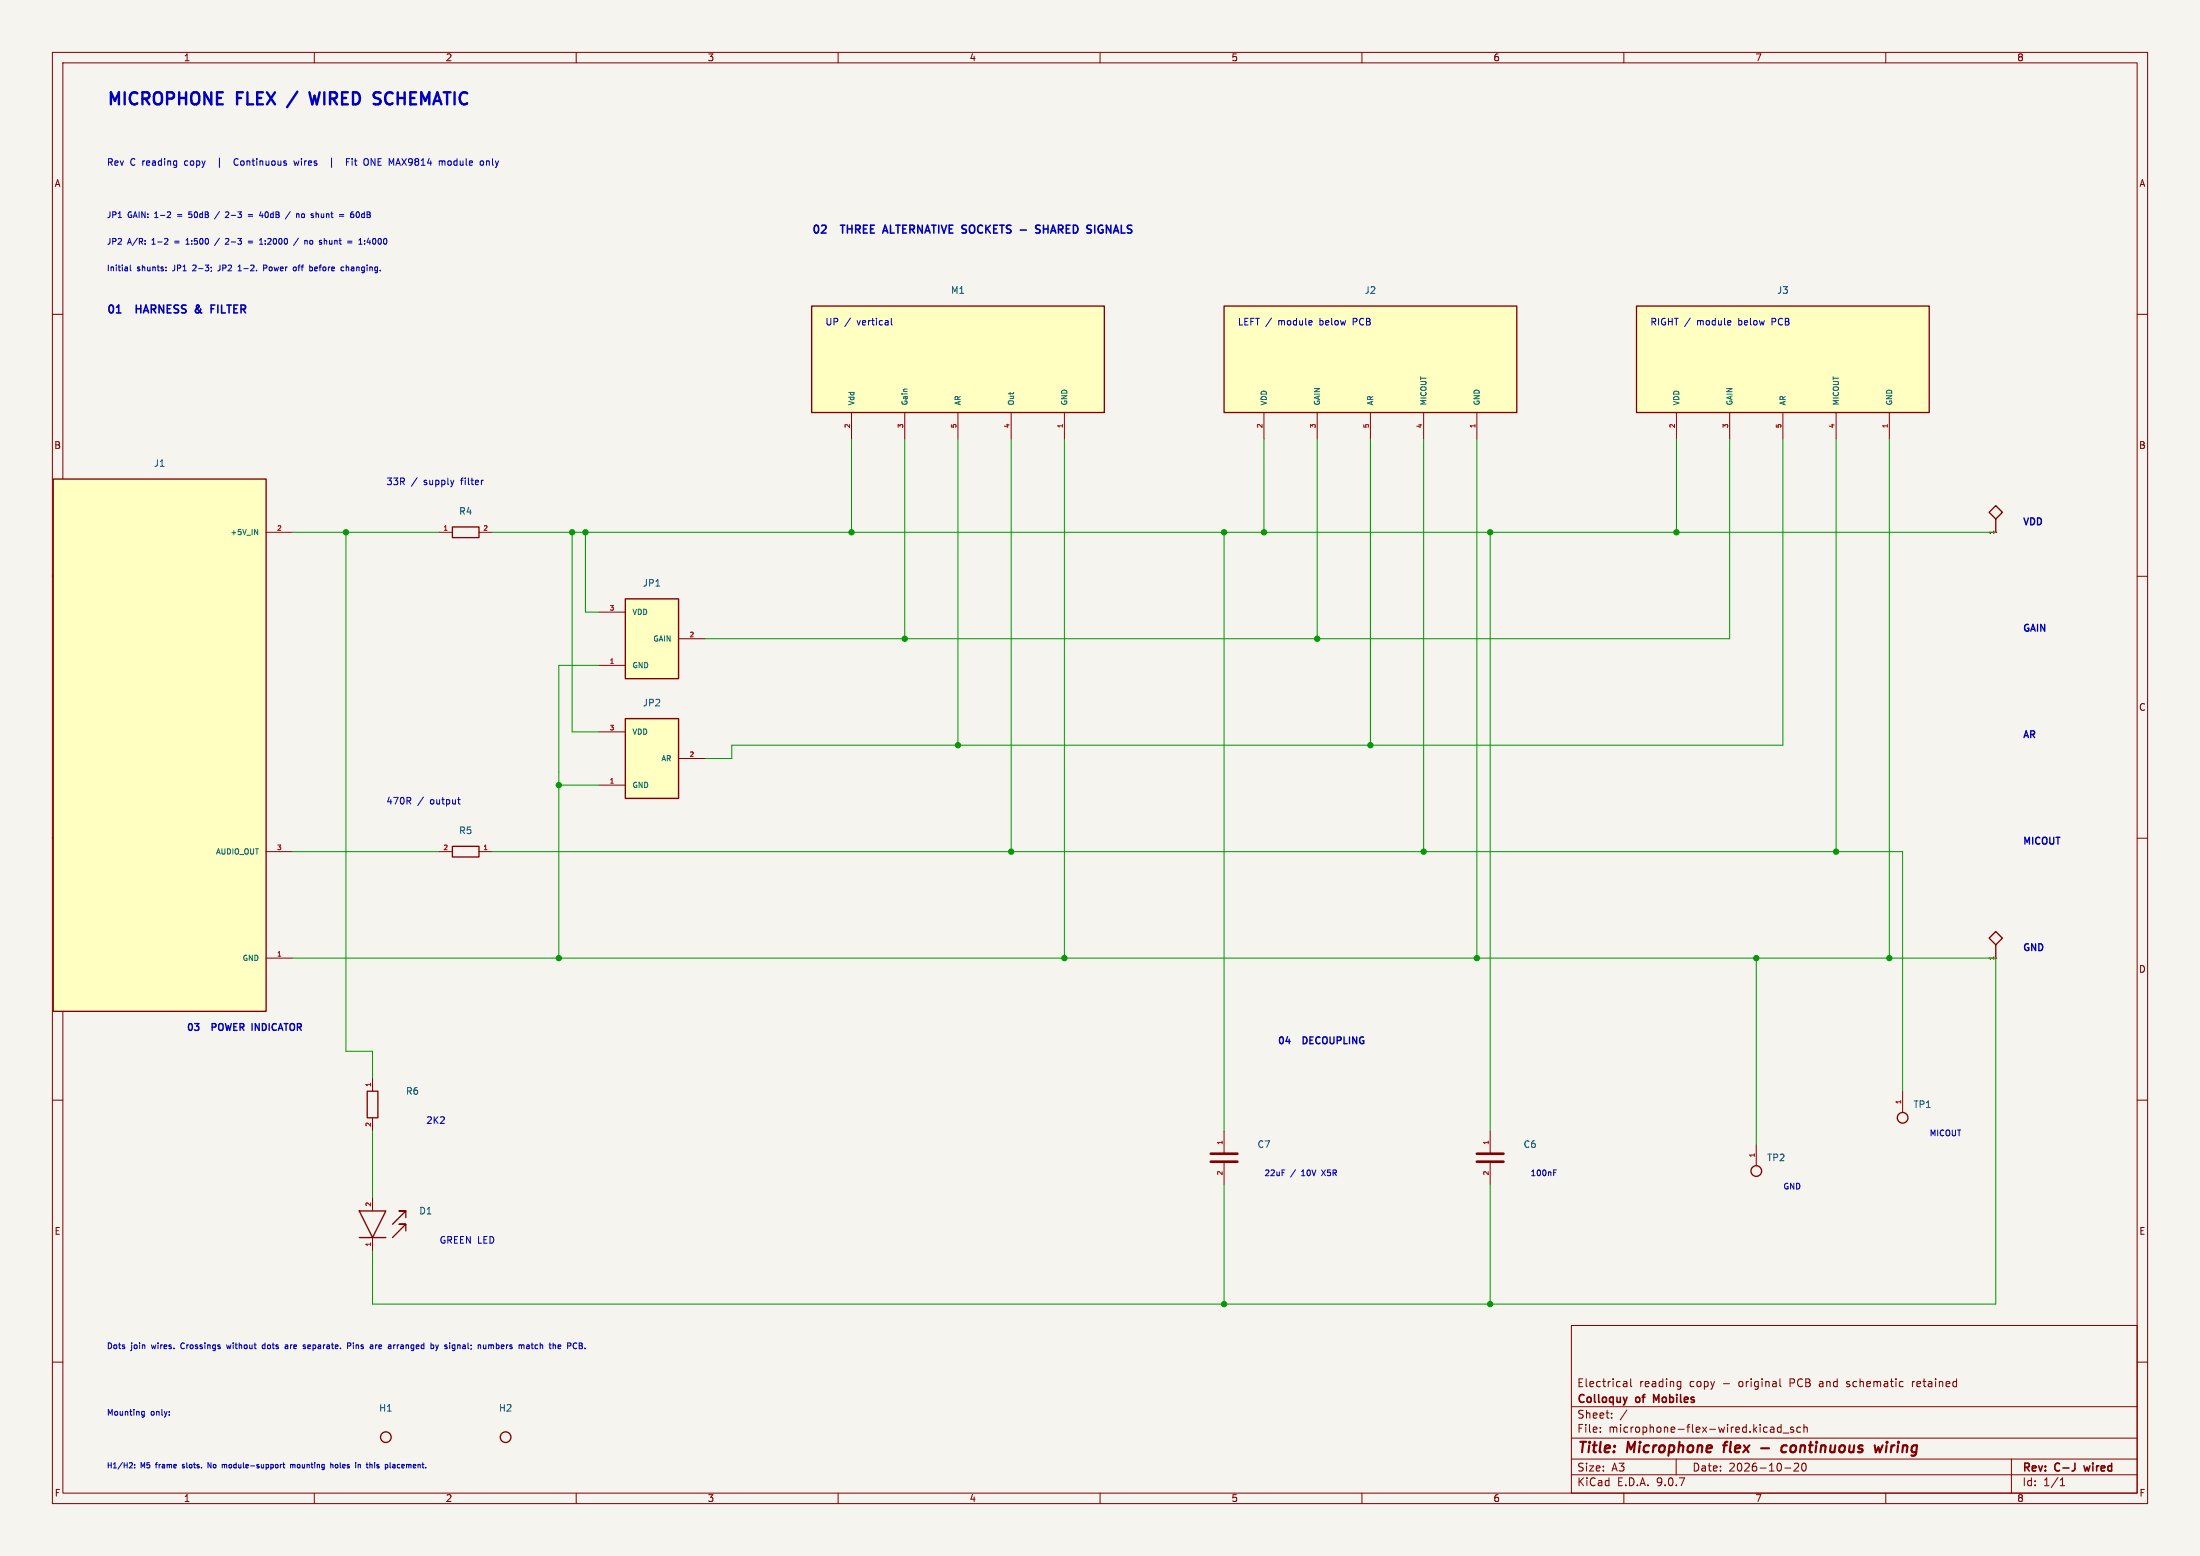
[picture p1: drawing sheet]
(kicad_sch (version 20250114) (generator "eeschema") (generator_version "9.0") (paper "A3")
    (title_block (title "Microphone flex - continuous wiring") (date "2026-10-20") (rev "C-J wired")
    (company "Colloquy of Mobiles") (comment 1 "Electrical reading copy - original PCB and schematic retained"))
    (lib_symbols (symbol "Colloquy:M1" (pin_names (offset 1.27)) (exclude_from_sim no) (in_bom yes) (on_board yes)
(property "Reference" "M" (at 0.0000 0.0000 0) (effects (font (size 1.27 1.27))  ))
(property "Value" "UP / ONE MODULE ONLY" (at 0.0000 0.0000 0) (effects (font (size 1.27 1.27))  ))
(property "Footprint" "Shields:Flex_Socket_Up" (at 0.0000 0.0000 0) (effects (font (size 1.27 1.27))  (hide yes)))
(property "Datasheet" "" (at 0.0000 0.0000 0) (effects (font (size 1.27 1.27))  (hide yes)))
(property "Description" "One MAX9814 module fitted to M1 OR J2 OR J3. Sockets are parallel; never fit multiple modules." (at 0.0000 0.0000 0) (effects (font (size 1.27 1.27))  (hide yes)))
(symbol "M1_1_1"
(rectangle (start -27.94 10.16) (end 27.94 -10.16) (stroke (width 0.254) (type default)) (fill (type background)))
(pin power_in line (at -20.32 -15.24 90) (length 5.08) (name "Vdd" (effects (font (size 1.016 1.016))  )) (number "2" (effects (font (size 0.889 0.889))  )))
(pin input line (at -10.16 -15.24 90) (length 5.08) (name "Gain" (effects (font (size 1.016 1.016))  )) (number "3" (effects (font (size 0.889 0.889))  )))
(pin input line (at 0.0 -15.24 90) (length 5.08) (name "AR" (effects (font (size 1.016 1.016))  )) (number "5" (effects (font (size 0.889 0.889))  )))
(pin output line (at 10.16 -15.24 90) (length 5.08) (name "Out" (effects (font (size 1.016 1.016))  )) (number "4" (effects (font (size 0.889 0.889))  )))
(pin power_in line (at 20.32 -15.24 90) (length 5.08) (name "GND" (effects (font (size 1.016 1.016))  )) (number "1" (effects (font (size 0.889 0.889))  )))))
(symbol "Colloquy:R4" (pin_names (offset 1.27)) (exclude_from_sim no) (in_bom yes) (on_board yes)
(property "Reference" "R" (at 0.0000 0.0000 0) (effects (font (size 1.27 1.27))  ))
(property "Value" "33R" (at 0.0000 0.0000 0) (effects (font (size 1.27 1.27))  ))
(property "Footprint" "Shields:R_0603_1608Metric" (at 0.0000 0.0000 0) (effects (font (size 1.27 1.27))  (hide yes)))
(property "Datasheet" "" (at 0.0000 0.0000 0) (effects (font (size 1.27 1.27))  (hide yes)))
(property "Description" "" (at 0.0000 0.0000 0) (effects (font (size 1.27 1.27))  (hide yes)))
(symbol "R4_1_1"
(rectangle (start -2.54 1.016) (end 2.54 -1.016) (stroke (width 0.254) (type default)) (fill (type none)))
(pin passive line (at -5.08 0 0) (length 2.54) (name "~" (effects (font (size 1.016 1.016))  )) (number "1" (effects (font (size 0.889 0.889))  )))
(pin passive line (at 5.08 0 180) (length 2.54) (name "~" (effects (font (size 1.016 1.016))  )) (number "2" (effects (font (size 0.889 0.889))  )))))
(symbol "Colloquy:C7" (pin_names (offset 1.27)) (exclude_from_sim no) (in_bom yes) (on_board yes)
(property "Reference" "C" (at 0.0000 0.0000 0) (effects (font (size 1.27 1.27))  ))
(property "Value" "22uF X5R 10V" (at 0.0000 0.0000 0) (effects (font (size 1.27 1.27))  ))
(property "Footprint" "Shields:C_0805_2012Metric" (at 0.0000 0.0000 0) (effects (font (size 1.27 1.27))  (hide yes)))
(property "Datasheet" "" (at 0.0000 0.0000 0) (effects (font (size 1.27 1.27))  (hide yes)))
(property "Description" "" (at 0.0000 0.0000 0) (effects (font (size 1.27 1.27))  (hide yes)))
(symbol "C7_1_1"
(polyline (pts (xy -2.54 -0.762) (xy 2.54 -0.762)) (stroke (width 0.508) (type default)) (fill (type none)))
(polyline (pts (xy -2.54 0.762) (xy 2.54 0.762)) (stroke (width 0.508) (type default)) (fill (type none)))
(pin passive line (at 0 5.08 270) (length 4.318) (name "~" (effects (font (size 1.016 1.016))  )) (number "1" (effects (font (size 0.889 0.889))  )))
(pin passive line (at 0 -5.08 90) (length 4.318) (name "~" (effects (font (size 1.016 1.016))  )) (number "2" (effects (font (size 0.889 0.889))  )))))
(symbol "Colloquy:C6" (pin_names (offset 1.27)) (exclude_from_sim no) (in_bom yes) (on_board yes)
(property "Reference" "C" (at 0.0000 0.0000 0) (effects (font (size 1.27 1.27))  ))
(property "Value" "100nF" (at 0.0000 0.0000 0) (effects (font (size 1.27 1.27))  ))
(property "Footprint" "Shields:C_0603_1608Metric" (at 0.0000 0.0000 0) (effects (font (size 1.27 1.27))  (hide yes)))
(property "Datasheet" "" (at 0.0000 0.0000 0) (effects (font (size 1.27 1.27))  (hide yes)))
(property "Description" "" (at 0.0000 0.0000 0) (effects (font (size 1.27 1.27))  (hide yes)))
(symbol "C6_1_1"
(polyline (pts (xy -2.54 -0.762) (xy 2.54 -0.762)) (stroke (width 0.508) (type default)) (fill (type none)))
(polyline (pts (xy -2.54 0.762) (xy 2.54 0.762)) (stroke (width 0.508) (type default)) (fill (type none)))
(pin passive line (at 0 5.08 270) (length 4.318) (name "~" (effects (font (size 1.016 1.016))  )) (number "1" (effects (font (size 0.889 0.889))  )))
(pin passive line (at 0 -5.08 90) (length 4.318) (name "~" (effects (font (size 1.016 1.016))  )) (number "2" (effects (font (size 0.889 0.889))  )))))
(symbol "Colloquy:R6" (pin_names (offset 1.27)) (exclude_from_sim no) (in_bom yes) (on_board yes)
(property "Reference" "R" (at 0.0000 0.0000 0) (effects (font (size 1.27 1.27))  ))
(property "Value" "2K2" (at 0.0000 0.0000 0) (effects (font (size 1.27 1.27))  ))
(property "Footprint" "Shields:R_0603_1608Metric" (at 0.0000 0.0000 0) (effects (font (size 1.27 1.27))  (hide yes)))
(property "Datasheet" "" (at 0.0000 0.0000 0) (effects (font (size 1.27 1.27))  (hide yes)))
(property "Description" "" (at 0.0000 0.0000 0) (effects (font (size 1.27 1.27))  (hide yes)))
(symbol "R6_1_1"
(rectangle (start -1.016 2.54) (end 1.016 -2.54) (stroke (width 0.254) (type default)) (fill (type none)))
(pin passive line (at 0 5.08 270) (length 2.54) (name "~" (effects (font (size 1.016 1.016))  )) (number "1" (effects (font (size 0.889 0.889))  )))
(pin passive line (at 0 -5.08 90) (length 2.54) (name "~" (effects (font (size 1.016 1.016))  )) (number "2" (effects (font (size 0.889 0.889))  )))))
(symbol "Colloquy:D1" (pin_names (offset 1.27)) (exclude_from_sim no) (in_bom yes) (on_board yes)
(property "Reference" "D" (at 0.0000 0.0000 0) (effects (font (size 1.27 1.27))  ))
(property "Value" "GREEN LED" (at 0.0000 0.0000 0) (effects (font (size 1.27 1.27))  ))
(property "Footprint" "Shields:LED_0603_1608Metric" (at 0.0000 0.0000 0) (effects (font (size 1.27 1.27))  (hide yes)))
(property "Datasheet" "" (at 0.0000 0.0000 0) (effects (font (size 1.27 1.27))  (hide yes)))
(property "Description" "" (at 0.0000 0.0000 0) (effects (font (size 1.27 1.27))  (hide yes)))
(symbol "D1_1_1"
(polyline (pts (xy -2.54 2.54) (xy 2.54 2.54) (xy 0 -2.54) (xy -2.54 2.54)) (stroke (width 0.254) (type default)) (fill (type none)))
(polyline (pts (xy -2.54 -2.54) (xy 2.54 -2.54)) (stroke (width 0.254) (type default)) (fill (type none)))
(polyline (pts (xy 3.81 0) (xy 6.35 2.54) (xy 5.08 2.54) (xy 6.35 2.54) (xy 6.35 1.27)) (stroke (width 0.254) (type default)) (fill (type none)))
(polyline (pts (xy 3.81 -2.54) (xy 6.35 0) (xy 5.08 0) (xy 6.35 0) (xy 6.35 -1.27)) (stroke (width 0.254) (type default)) (fill (type none)))

(pin passive line (at 0 5.08 270) (length 2.54) (name "~" (effects (font (size 1.016 1.016))  )) (number "2" (effects (font (size 0.889 0.889))  )))
(pin passive line (at 0 -5.08 90) (length 2.54) (name "~" (effects (font (size 1.016 1.016))  )) (number "1" (effects (font (size 0.889 0.889))  )))))
(symbol "Colloquy:R5" (pin_names (offset 1.27)) (exclude_from_sim no) (in_bom yes) (on_board yes)
(property "Reference" "R" (at 0.0000 0.0000 0) (effects (font (size 1.27 1.27))  ))
(property "Value" "470R" (at 0.0000 0.0000 0) (effects (font (size 1.27 1.27))  ))
(property "Footprint" "Shields:R_0603_1608Metric" (at 0.0000 0.0000 0) (effects (font (size 1.27 1.27))  (hide yes)))
(property "Datasheet" "" (at 0.0000 0.0000 0) (effects (font (size 1.27 1.27))  (hide yes)))
(property "Description" "" (at 0.0000 0.0000 0) (effects (font (size 1.27 1.27))  (hide yes)))
(symbol "R5_1_1"
(rectangle (start -2.54 1.016) (end 2.54 -1.016) (stroke (width 0.254) (type default)) (fill (type none)))
(pin passive line (at -5.08 0 0) (length 2.54) (name "~" (effects (font (size 1.016 1.016))  )) (number "2" (effects (font (size 0.889 0.889))  )))
(pin passive line (at 5.08 0 180) (length 2.54) (name "~" (effects (font (size 1.016 1.016))  )) (number "1" (effects (font (size 0.889 0.889))  )))))
(symbol "Colloquy:J1" (pin_names (offset 1.27)) (exclude_from_sim no) (in_bom yes) (on_board yes)
(property "Reference" "J" (at 0.0000 0.0000 0) (effects (font (size 1.27 1.27))  ))
(property "Value" "GND / +5V / OUT" (at 0.0000 0.0000 0) (effects (font (size 1.27 1.27))  ))
(property "Footprint" "Shields:JST_EH_B3B-EH-A_1x03_P2.50mm_Vertical" (at 0.0000 0.0000 0) (effects (font (size 1.27 1.27))  (hide yes)))
(property "Datasheet" "" (at 0.0000 0.0000 0) (effects (font (size 1.27 1.27))  (hide yes)))
(property "Description" "" (at 0.0000 0.0000 0) (effects (font (size 1.27 1.27))  (hide yes)))
(symbol "J1_1_1"
(rectangle (start -20.32 50.8) (end 20.32 -50.8) (stroke (width 0.254) (type default)) (fill (type background)))
(pin passive line (at 25.4 -40.64 180) (length 5.08) (name "GND" (effects (font (size 1.016 1.016))  )) (number "1" (effects (font (size 0.889 0.889))  )))
(pin passive line (at 25.4 40.64 180) (length 5.08) (name "+5V IN" (effects (font (size 1.016 1.016))  )) (number "2" (effects (font (size 0.889 0.889))  )))
(pin passive line (at 25.4 -20.32 180) (length 5.08) (name "AUDIO OUT" (effects (font (size 1.016 1.016))  )) (number "3" (effects (font (size 0.889 0.889))  )))))
(symbol "Colloquy:TP1" (pin_names (offset 1.27)) (exclude_from_sim no) (in_bom yes) (on_board yes)
(property "Reference" "TP" (at 0.0000 0.0000 0) (effects (font (size 1.27 1.27))  ))
(property "Value" "MICOUT" (at 0.0000 0.0000 0) (effects (font (size 1.27 1.27))  ))
(property "Footprint" "Shields:TestPin_1x01_P2.54mm" (at 0.0000 0.0000 0) (effects (font (size 1.27 1.27))  (hide yes)))
(property "Datasheet" "" (at 0.0000 0.0000 0) (effects (font (size 1.27 1.27))  (hide yes)))
(property "Description" "Single gold 2.54 mm header; Dupont test pin" (at 0.0000 0.0000 0) (effects (font (size 1.27 1.27))  (hide yes)))
(symbol "TP1_1_1"
(circle (center 0 0) (radius 1.016) (stroke (width 0.254) (type default)) (fill (type none)))
(pin passive line (at 0 5.08 270) (length 4.064) (name "~" (effects (font (size 1.016 1.016))  )) (number "1" (effects (font (size 0.889 0.889))  )))))
(symbol "Colloquy:TP2" (pin_names (offset 1.27)) (exclude_from_sim no) (in_bom yes) (on_board yes)
(property "Reference" "TP" (at 0.0000 0.0000 0) (effects (font (size 1.27 1.27))  ))
(property "Value" "GND" (at 0.0000 0.0000 0) (effects (font (size 1.27 1.27))  ))
(property "Footprint" "Shields:TestPin_1x01_P2.54mm" (at 0.0000 0.0000 0) (effects (font (size 1.27 1.27))  (hide yes)))
(property "Datasheet" "" (at 0.0000 0.0000 0) (effects (font (size 1.27 1.27))  (hide yes)))
(property "Description" "Single gold 2.54 mm header; Dupont test pin" (at 0.0000 0.0000 0) (effects (font (size 1.27 1.27))  (hide yes)))
(symbol "TP2_1_1"
(circle (center 0 0) (radius 1.016) (stroke (width 0.254) (type default)) (fill (type none)))
(pin passive line (at 0 5.08 270) (length 4.064) (name "~" (effects (font (size 1.016 1.016))  )) (number "1" (effects (font (size 0.889 0.889))  )))))
(symbol "Colloquy:H1" (pin_names (offset 1.27)) (exclude_from_sim no) (in_bom no) (on_board yes)
(property "Reference" "H" (at 0.0000 0.0000 0) (effects (font (size 1.27 1.27))  ))
(property "Value" "M5 SLOT 12x5.5 / TRANSVERSE" (at 0.0000 0.0000 0) (effects (font (size 1.27 1.27))  ))
(property "Footprint" "Shields:Flex_M5_Slot12x5.5_Keepout" (at 0.0000 0.0000 0) (effects (font (size 1.27 1.27))  (hide yes)))
(property "Datasheet" "" (at 0.0000 0.0000 0) (effects (font (size 1.27 1.27))  (hide yes)))
(property "Description" "" (at 0.0000 0.0000 0) (effects (font (size 1.27 1.27))  (hide yes)))
(symbol "H1_1_1"
(circle (center 0 0) (radius 1.016) (stroke (width 0.254) (type default)) (fill (type none)))))
(symbol "Colloquy:H2" (pin_names (offset 1.27)) (exclude_from_sim no) (in_bom no) (on_board yes)
(property "Reference" "H" (at 0.0000 0.0000 0) (effects (font (size 1.27 1.27))  ))
(property "Value" "M5 SLOT 12x5.5 / TRANSVERSE" (at 0.0000 0.0000 0) (effects (font (size 1.27 1.27))  ))
(property "Footprint" "Shields:Flex_M5_Slot12x5.5_Keepout" (at 0.0000 0.0000 0) (effects (font (size 1.27 1.27))  (hide yes)))
(property "Datasheet" "" (at 0.0000 0.0000 0) (effects (font (size 1.27 1.27))  (hide yes)))
(property "Description" "" (at 0.0000 0.0000 0) (effects (font (size 1.27 1.27))  (hide yes)))
(symbol "H2_1_1"
(circle (center 0 0) (radius 1.016) (stroke (width 0.254) (type default)) (fill (type none)))))
(symbol "Colloquy:JP1" (pin_names (offset 1.27)) (exclude_from_sim no) (in_bom yes) (on_board yes)
(property "Reference" "JP" (at 0.0000 0.0000 0) (effects (font (size 1.27 1.27))  ))
(property "Value" "GAIN SELECT / HEADER + SHUNT" (at 0.0000 0.0000 0) (effects (font (size 1.27 1.27))  ))
(property "Footprint" "Shields:Flex_Gain_Selector" (at 0.0000 0.0000 0) (effects (font (size 1.27 1.27))  (hide yes)))
(property "Datasheet" "" (at 0.0000 0.0000 0) (effects (font (size 1.27 1.27))  (hide yes)))
(property "Description" "Removable 2.54mm selector. 1-2:50dB; 2-3:40dB; open:60dB. Initially 2-3. Power off before moving the shunt." (at 0.0000 0.0000 0) (effects (font (size 1.27 1.27))  (hide yes)))
(symbol "JP1_1_1"
(rectangle (start -5.08 7.62) (end 5.08 -7.62) (stroke (width 0.254) (type default)) (fill (type background)))
(pin passive line (at -10.16 5.08 0) (length 5.08) (name "VDD" (effects (font (size 1.016 1.016))  )) (number "3" (effects (font (size 0.889 0.889))  )))
(pin passive line (at 10.16 0 180) (length 5.08) (name "GAIN" (effects (font (size 1.016 1.016))  )) (number "2" (effects (font (size 0.889 0.889))  )))
(pin passive line (at -10.16 -5.08 0) (length 5.08) (name "GND" (effects (font (size 1.016 1.016))  )) (number "1" (effects (font (size 0.889 0.889))  )))))
(symbol "Colloquy:JP2" (pin_names (offset 1.27)) (exclude_from_sim no) (in_bom yes) (on_board yes)
(property "Reference" "JP" (at 0.0000 0.0000 0) (effects (font (size 1.27 1.27))  ))
(property "Value" "AR SELECT / HEADER + SHUNT" (at 0.0000 0.0000 0) (effects (font (size 1.27 1.27))  ))
(property "Footprint" "Shields:Flex_AR_Selector" (at 0.0000 0.0000 0) (effects (font (size 1.27 1.27))  (hide yes)))
(property "Datasheet" "" (at 0.0000 0.0000 0) (effects (font (size 1.27 1.27))  (hide yes)))
(property "Description" "Removable 2.54mm selector. 1-2:1:500; 2-3:1:2000; open:1:4000. Initially 1-2. Power off before moving the shunt." (at 0.0000 0.0000 0) (effects (font (size 1.27 1.27))  (hide yes)))
(symbol "JP2_1_1"
(rectangle (start -5.08 7.62) (end 5.08 -7.62) (stroke (width 0.254) (type default)) (fill (type background)))
(pin passive line (at -10.16 5.08 0) (length 5.08) (name "VDD" (effects (font (size 1.016 1.016))  )) (number "3" (effects (font (size 0.889 0.889))  )))
(pin passive line (at 10.16 0 180) (length 5.08) (name "AR" (effects (font (size 1.016 1.016))  )) (number "2" (effects (font (size 0.889 0.889))  )))
(pin passive line (at -10.16 -5.08 0) (length 5.08) (name "GND" (effects (font (size 1.016 1.016))  )) (number "1" (effects (font (size 0.889 0.889))  )))))
(symbol "Colloquy:J2" (pin_names (offset 1.27)) (exclude_from_sim no) (in_bom yes) (on_board yes)
(property "Reference" "J" (at 0.0000 0.0000 0) (effects (font (size 1.27 1.27))  ))
(property "Value" "LEFT / DOWNWARD MODULE" (at 0.0000 0.0000 0) (effects (font (size 1.27 1.27))  ))
(property "Footprint" "Shields:Flex_Socket_Left_Overhang" (at 0.0000 0.0000 0) (effects (font (size 1.27 1.27))  (hide yes)))
(property "Datasheet" "" (at 0.0000 0.0000 0) (effects (font (size 1.27 1.27))  (hide yes)))
(property "Description" "Side module hangs below the PCB, rotated 180 degrees about the insertion axis. GND / Vdd / Gain / Out / AR in physical pad order. One module only." (at 0.0000 0.0000 0) (effects (font (size 1.27 1.27))  (hide yes)))
(symbol "J2_1_1"
(rectangle (start -27.94 10.16) (end 27.94 -10.16) (stroke (width 0.254) (type default)) (fill (type background)))
(pin passive line (at -20.32 -15.24 90) (length 5.08) (name "VDD" (effects (font (size 1.016 1.016))  )) (number "2" (effects (font (size 0.889 0.889))  )))
(pin passive line (at -10.16 -15.24 90) (length 5.08) (name "GAIN" (effects (font (size 1.016 1.016))  )) (number "3" (effects (font (size 0.889 0.889))  )))
(pin passive line (at 0.0 -15.24 90) (length 5.08) (name "AR" (effects (font (size 1.016 1.016))  )) (number "5" (effects (font (size 0.889 0.889))  )))
(pin passive line (at 10.16 -15.24 90) (length 5.08) (name "MICOUT" (effects (font (size 1.016 1.016))  )) (number "4" (effects (font (size 0.889 0.889))  )))
(pin passive line (at 20.32 -15.24 90) (length 5.08) (name "GND" (effects (font (size 1.016 1.016))  )) (number "1" (effects (font (size 0.889 0.889))  )))))
(symbol "Colloquy:J3" (pin_names (offset 1.27)) (exclude_from_sim no) (in_bom yes) (on_board yes)
(property "Reference" "J" (at 0.0000 0.0000 0) (effects (font (size 1.27 1.27))  ))
(property "Value" "RIGHT / DOWNWARD MODULE" (at 0.0000 0.0000 0) (effects (font (size 1.27 1.27))  ))
(property "Footprint" "Shields:Flex_Socket_Right_Overhang" (at 0.0000 0.0000 0) (effects (font (size 1.27 1.27))  (hide yes)))
(property "Datasheet" "" (at 0.0000 0.0000 0) (effects (font (size 1.27 1.27))  (hide yes)))
(property "Description" "Side module hangs below the PCB, rotated 180 degrees about the insertion axis. GND / Vdd / Gain / Out / AR in physical pad order. One module only." (at 0.0000 0.0000 0) (effects (font (size 1.27 1.27))  (hide yes)))
(symbol "J3_1_1"
(rectangle (start -27.94 10.16) (end 27.94 -10.16) (stroke (width 0.254) (type default)) (fill (type background)))
(pin passive line (at -20.32 -15.24 90) (length 5.08) (name "VDD" (effects (font (size 1.016 1.016))  )) (number "2" (effects (font (size 0.889 0.889))  )))
(pin passive line (at -10.16 -15.24 90) (length 5.08) (name "GAIN" (effects (font (size 1.016 1.016))  )) (number "3" (effects (font (size 0.889 0.889))  )))
(pin passive line (at 0.0 -15.24 90) (length 5.08) (name "AR" (effects (font (size 1.016 1.016))  )) (number "5" (effects (font (size 0.889 0.889))  )))
(pin passive line (at 10.16 -15.24 90) (length 5.08) (name "MICOUT" (effects (font (size 1.016 1.016))  )) (number "4" (effects (font (size 0.889 0.889))  )))
(pin passive line (at 20.32 -15.24 90) (length 5.08) (name "GND" (effects (font (size 1.016 1.016))  )) (number "1" (effects (font (size 0.889 0.889))  )))))
(symbol "Colloquy:_FLG1" (pin_names (offset 1.27)) (exclude_from_sim no) (in_bom no) (on_board yes)
(property "Reference" "#FLG" (at 0.0000 0.0000 0) (effects (font (size 1.27 1.27))  ))
(property "Value" "PWR_FLAG" (at 0.0000 0.0000 0) (effects (font (size 1.27 1.27))  ))
(property "Footprint" "" (at 0.0000 0.0000 0) (effects (font (size 1.27 1.27))  (hide yes)))
(property "Datasheet" "" (at 0.0000 0.0000 0) (effects (font (size 1.27 1.27))  (hide yes)))
(property "Description" "Retained original supply declaration" (at 0.0000 0.0000 0) (effects (font (size 1.27 1.27))  (hide yes)))
(symbol "_FLG1_1_1"
(polyline (pts (xy 0 0) (xy 0 2.54) (xy -1.27 3.81) (xy 0 5.08) (xy 1.27 3.81) (xy 0 2.54)) (stroke (width 0.254) (type default)) (fill (type none)))
(pin power_out line (at 0 0 90) (length 0) (name "~" (effects (font (size 1.016 1.016))  )) (number "1" (effects (font (size 0.889 0.889))  )))))
(symbol "Colloquy:_FLG2" (pin_names (offset 1.27)) (exclude_from_sim no) (in_bom no) (on_board yes)
(property "Reference" "#FLG" (at 0.0000 0.0000 0) (effects (font (size 1.27 1.27))  ))
(property "Value" "PWR_FLAG" (at 0.0000 0.0000 0) (effects (font (size 1.27 1.27))  ))
(property "Footprint" "" (at 0.0000 0.0000 0) (effects (font (size 1.27 1.27))  (hide yes)))
(property "Datasheet" "" (at 0.0000 0.0000 0) (effects (font (size 1.27 1.27))  (hide yes)))
(property "Description" "Retained original supply declaration" (at 0.0000 0.0000 0) (effects (font (size 1.27 1.27))  (hide yes)))
(symbol "_FLG2_1_1"
(polyline (pts (xy 0 0) (xy 0 2.54) (xy -1.27 3.81) (xy 0 5.08) (xy 1.27 3.81) (xy 0 2.54)) (stroke (width 0.254) (type default)) (fill (type none)))
(pin power_out line (at 0 0 90) (length 0) (name "~" (effects (font (size 1.016 1.016))  )) (number "1" (effects (font (size 0.889 0.889))  ))))))
    (text "MICROPHONE FLEX / WIRED SCHEMATIC" (at 20.32 17.78 0) (effects (font (size 2.3 2.3) (bold yes)) (justify left top)))
(text "Rev C reading copy  |  Continuous wires  |  Fit ONE MAX9814 module only" (at 20.32 30.48 0) (effects (font (size 1.27 1.27) ) (justify left top)))
(text "JP1 GAIN: 1-2 = 50dB / 2-3 = 40dB / no shunt = 60dB" (at 20.32 40.64 0) (effects (font (size 1.1 1.1) ) (justify left top)))
(text "JP2 A/R: 1-2 = 1:500 / 2-3 = 1:2000 / no shunt = 1:4000" (at 20.32 45.72 0) (effects (font (size 1.1 1.1) ) (justify left top)))
(text "Initial shunts: JP1 2-3; JP2 1-2. Power off before changing." (at 20.32 50.8 0) (effects (font (size 1.1 1.1) ) (justify left top)))
(text "01  HARNESS & FILTER" (at 20.32 58.42 0) (effects (font (size 1.5 1.5) (bold yes)) (justify left top)))
(text "02  THREE ALTERNATIVE SOCKETS - SHARED SIGNALS" (at 154.94 43.18 0) (effects (font (size 1.5 1.5) (bold yes)) (justify left top)))
(symbol (lib_id "Colloquy:M1") (at 182.88 68.58 0) (unit 1) (in_bom yes) (on_board yes)(property "Reference" "M1" (at 182.8800 55.4200 0) (effects (font (size 1.27 1.27))  ))(property "Value" "UP / ONE MODULE ONLY" (at 182.8800 68.5800 0) (effects (font (size 1.27 1.27))  (hide yes)))(property "Footprint" "Shields:Flex_Socket_Up" (at 182.8800 68.5800 0) (effects (font (size 1.27 1.27))  (hide yes))))
(text "UP / vertical" (at 157.48 60.96 0) (effects (font (size 1.27 1.27) ) (justify left top)))
(symbol (lib_id "Colloquy:J2") (at 261.62 68.58 0) (unit 1) (in_bom yes) (on_board yes)(property "Reference" "J2" (at 261.6200 55.4200 0) (effects (font (size 1.27 1.27))  ))(property "Value" "LEFT / DOWNWARD MODULE" (at 261.6200 68.5800 0) (effects (font (size 1.27 1.27))  (hide yes)))(property "Footprint" "Shields:Flex_Socket_Left_Overhang" (at 261.6200 68.5800 0) (effects (font (size 1.27 1.27))  (hide yes))))
(text "LEFT / module below PCB" (at 236.22 60.96 0) (effects (font (size 1.27 1.27) ) (justify left top)))
(symbol (lib_id "Colloquy:J3") (at 340.36 68.58 0) (unit 1) (in_bom yes) (on_board yes)(property "Reference" "J3" (at 340.3600 55.4200 0) (effects (font (size 1.27 1.27))  ))(property "Value" "RIGHT / DOWNWARD MODULE" (at 340.3600 68.5800 0) (effects (font (size 1.27 1.27))  (hide yes)))(property "Footprint" "Shields:Flex_Socket_Right_Overhang" (at 340.3600 68.5800 0) (effects (font (size 1.27 1.27))  (hide yes))))
(text "RIGHT / module below PCB" (at 314.96 60.96 0) (effects (font (size 1.27 1.27) ) (justify left top)))
(symbol (lib_id "Colloquy:J1") (at 30.48 142.24 0) (unit 1) (in_bom yes) (on_board yes)(property "Reference" "J1" (at 30.4800 88.4400 0) (effects (font (size 1.27 1.27))  ))(property "Value" "GND / +5V / OUT" (at 30.4800 142.2400 0) (effects (font (size 1.27 1.27))  (hide yes)))(property "Footprint" "Shields:JST_EH_B3B-EH-A_1x03_P2.50mm_Vertical" (at 30.4800 142.2400 0) (effects (font (size 1.27 1.27))  (hide yes))))
(symbol (lib_id "Colloquy:R4") (at 88.9 101.6 0) (unit 1) (in_bom yes) (on_board yes)(property "Reference" "R4" (at 88.9000 97.5840 0) (effects (font (size 1.27 1.27))  ))(property "Value" "33R" (at 88.9000 101.6000 0) (effects (font (size 1.27 1.27))  (hide yes)))(property "Footprint" "Shields:R_0603_1608Metric" (at 88.9000 101.6000 0) (effects (font (size 1.27 1.27))  (hide yes))))
(text "33R / supply filter" (at 73.66 91.44 0) (effects (font (size 1.27 1.27) ) (justify left top)))
(symbol (lib_id "Colloquy:R5") (at 88.9 162.56 0) (unit 1) (in_bom yes) (on_board yes)(property "Reference" "R5" (at 88.9000 158.5440 0) (effects (font (size 1.27 1.27))  ))(property "Value" "470R" (at 88.9000 162.5600 0) (effects (font (size 1.27 1.27))  (hide yes)))(property "Footprint" "Shields:R_0603_1608Metric" (at 88.9000 162.5600 0) (effects (font (size 1.27 1.27))  (hide yes))))
(text "470R / output" (at 73.66 152.4 0) (effects (font (size 1.27 1.27) ) (justify left top)))
(symbol (lib_id "Colloquy:JP1") (at 124.46000000000001 121.92 0) (unit 1) (in_bom yes) (on_board yes)(property "Reference" "JP1" (at 124.4600 111.3000 0) (effects (font (size 1.27 1.27))  ))(property "Value" "GAIN SELECT / HEADER + SHUNT" (at 124.4600 121.9200 0) (effects (font (size 1.27 1.27))  (hide yes)))(property "Footprint" "Shields:Flex_Gain_Selector" (at 124.4600 121.9200 0) (effects (font (size 1.27 1.27))  (hide yes))))
(symbol (lib_id "Colloquy:JP2") (at 124.46000000000001 144.78 0) (unit 1) (in_bom yes) (on_board yes)(property "Reference" "JP2" (at 124.4600 134.1600 0) (effects (font (size 1.27 1.27))  ))(property "Value" "AR SELECT / HEADER + SHUNT" (at 124.4600 144.7800 0) (effects (font (size 1.27 1.27))  (hide yes)))(property "Footprint" "Shields:Flex_AR_Selector" (at 124.4600 144.7800 0) (effects (font (size 1.27 1.27))  (hide yes))))
(text "03  POWER INDICATOR" (at 35.56 195.58 0) (effects (font (size 1.3 1.3) (bold yes)) (justify left top)))
(symbol (lib_id "Colloquy:R6") (at 71.12 210.82 0) (unit 1) (in_bom yes) (on_board yes)(property "Reference" "R6" (at 78.7400 208.2800 0) (effects (font (size 1.27 1.27))  ))(property "Value" "2K2" (at 71.1200 210.8200 0) (effects (font (size 1.27 1.27))  (hide yes)))(property "Footprint" "Shields:R_0603_1608Metric" (at 71.1200 210.8200 0) (effects (font (size 1.27 1.27))  (hide yes))))
(text "2K2" (at 81.28 213.36 0) (effects (font (size 1.27 1.27) ) (justify left top)))
(symbol (lib_id "Colloquy:D1") (at 71.12 233.68 0) (unit 1) (in_bom yes) (on_board yes)(property "Reference" "D1" (at 81.2800 231.1400 0) (effects (font (size 1.27 1.27))  ))(property "Value" "GREEN LED" (at 71.1200 233.6800 0) (effects (font (size 1.27 1.27))  (hide yes)))(property "Footprint" "Shields:LED_0603_1608Metric" (at 71.1200 233.6800 0) (effects (font (size 1.27 1.27))  (hide yes))))
(text "GREEN LED" (at 83.82000000000001 236.22 0) (effects (font (size 1.27 1.27) ) (justify left top)))
(text "04  DECOUPLING" (at 243.84 198.12 0) (effects (font (size 1.3 1.3) (bold yes)) (justify left top)))
(symbol (lib_id "Colloquy:C7") (at 233.68 220.98 0) (unit 1) (in_bom yes) (on_board yes)(property "Reference" "C7" (at 241.3000 218.4400 0) (effects (font (size 1.27 1.27))  ))(property "Value" "22uF X5R 10V" (at 233.6800 220.9800 0) (effects (font (size 1.27 1.27))  (hide yes)))(property "Footprint" "Shields:C_0805_2012Metric" (at 233.6800 220.9800 0) (effects (font (size 1.27 1.27))  (hide yes))))
(text "22uF / 10V X5R" (at 241.3 223.52 0) (effects (font (size 1.1 1.1) ) (justify left top)))
(symbol (lib_id "Colloquy:C6") (at 284.48 220.98 0) (unit 1) (in_bom yes) (on_board yes)(property "Reference" "C6" (at 292.1000 218.4400 0) (effects (font (size 1.27 1.27))  ))(property "Value" "100nF" (at 284.4800 220.9800 0) (effects (font (size 1.27 1.27))  (hide yes)))(property "Footprint" "Shields:C_0603_1608Metric" (at 284.4800 220.9800 0) (effects (font (size 1.27 1.27))  (hide yes))))
(text "100nF" (at 292.1 223.52 0) (effects (font (size 1.1 1.1) ) (justify left top)))
(symbol (lib_id "Colloquy:TP1") (at 363.22 213.36 0) (unit 1) (in_bom yes) (on_board yes)(property "Reference" "TP1" (at 367.0300 210.8200 0) (effects (font (size 1.27 1.27))  ))(property "Value" "MICOUT" (at 363.2200 213.3600 0) (effects (font (size 1.27 1.27))  (hide yes)))(property "Footprint" "Shields:TestPin_1x01_P2.54mm" (at 363.2200 213.3600 0) (effects (font (size 1.27 1.27))  (hide yes))))
(symbol (lib_id "Colloquy:TP2") (at 335.28000000000003 223.52 0) (unit 1) (in_bom yes) (on_board yes)(property "Reference" "TP2" (at 339.0900 220.9800 0) (effects (font (size 1.27 1.27))  ))(property "Value" "GND" (at 335.2800 223.5200 0) (effects (font (size 1.27 1.27))  (hide yes)))(property "Footprint" "Shields:TestPin_1x01_P2.54mm" (at 335.2800 223.5200 0) (effects (font (size 1.27 1.27))  (hide yes))))
(text "MICOUT" (at 368.3 215.9 0) (effects (font (size 1.1 1.1) ) (justify left top)))
(text "GND" (at 340.36 226.06 0) (effects (font (size 1.1 1.1) ) (justify left top)))
(symbol (lib_id "Colloquy:_FLG1") (at 381.0 182.88 0) (unit 1) (in_bom no) (on_board yes)(property "Reference" "#FLG1" (at 381.0000 177.3400 0) (effects (font (size 1.27 1.27))  (hide yes)))(property "Value" "PWR_FLAG" (at 381.0000 182.8800 0) (effects (font (size 1.27 1.27))  (hide yes)))(property "Footprint" "" (at 381.0000 182.8800 0) (effects (font (size 1.27 1.27))  (hide yes))))
(symbol (lib_id "Colloquy:_FLG2") (at 381.0 101.6 0) (unit 1) (in_bom no) (on_board yes)(property "Reference" "#FLG2" (at 381.0000 96.0600 0) (effects (font (size 1.27 1.27))  (hide yes)))(property "Value" "PWR_FLAG" (at 381.0000 101.6000 0) (effects (font (size 1.27 1.27))  (hide yes)))(property "Footprint" "" (at 381.0000 101.6000 0) (effects (font (size 1.27 1.27))  (hide yes))))
(text "VDD" (at 386.08 99.06 0) (effects (font (size 1.3 1.3) (bold yes)) (justify left top)))
(text "GAIN" (at 386.08 119.38 0) (effects (font (size 1.3 1.3) (bold yes)) (justify left top)))
(text "AR" (at 386.08 139.7 0) (effects (font (size 1.3 1.3) (bold yes)) (justify left top)))
(text "MICOUT" (at 386.08 160.02 0) (effects (font (size 1.3 1.3) (bold yes)) (justify left top)))
(text "GND" (at 386.08 180.34 0) (effects (font (size 1.3 1.3) (bold yes)) (justify left top)))
(text "Dots join wires. Crossings without dots are separate. Pins are arranged by signal; numbers match the PCB." (at 20.32 256.54 0) (effects (font (size 1.1 1.1) ) (justify left top)))
(text "Mounting only:" (at 20.32 269.24 0) (effects (font (size 1.1 1.1) ) (justify left top)))
(symbol (lib_id "Colloquy:H1") (at 73.66 274.32 0) (unit 1) (in_bom no) (on_board yes)(property "Reference" "H1" (at 73.6600 268.7800 0) (effects (font (size 1.27 1.27))  ))(property "Value" "M5 SLOT 12x5.5 / TRANSVERSE" (at 73.6600 274.3200 0) (effects (font (size 1.27 1.27))  (hide yes)))(property "Footprint" "Shields:Flex_M5_Slot12x5.5_Keepout" (at 73.6600 274.3200 0) (effects (font (size 1.27 1.27))  (hide yes))))
(symbol (lib_id "Colloquy:H2") (at 96.52 274.32 0) (unit 1) (in_bom no) (on_board yes)(property "Reference" "H2" (at 96.5200 268.7800 0) (effects (font (size 1.27 1.27))  ))(property "Value" "M5 SLOT 12x5.5 / TRANSVERSE" (at 96.5200 274.3200 0) (effects (font (size 1.27 1.27))  (hide yes)))(property "Footprint" "Shields:Flex_M5_Slot12x5.5_Keepout" (at 96.5200 274.3200 0) (effects (font (size 1.27 1.27))  (hide yes))))
(text "H1/H2: M5 frame slots. No module-support mounting holes in this placement." (at 20.32 279.4 0) (effects (font (size 1.0 1.0) ) (justify left top)))
(wire (pts (xy 55.8800 101.6000) (xy 66.0400 101.6000)) (stroke (width 0) (type default)))
(wire (pts (xy 55.8800 162.5600) (xy 83.8200 162.5600)) (stroke (width 0) (type default)))
(wire (pts (xy 55.8800 182.8800) (xy 106.6800 182.8800)) (stroke (width 0) (type default)))
(wire (pts (xy 66.0400 101.6000) (xy 66.0400 200.6600)) (stroke (width 0) (type default)))
(wire (pts (xy 66.0400 101.6000) (xy 83.8200 101.6000)) (stroke (width 0) (type default)))
(wire (pts (xy 66.0400 200.6600) (xy 71.1200 200.6600)) (stroke (width 0) (type default)))
(wire (pts (xy 71.1200 200.6600) (xy 71.1200 205.7400)) (stroke (width 0) (type default)))
(wire (pts (xy 71.1200 215.9000) (xy 71.1200 228.6000)) (stroke (width 0) (type default)))
(wire (pts (xy 71.1200 238.7600) (xy 71.1200 248.9200)) (stroke (width 0) (type default)))
(wire (pts (xy 71.1200 248.9200) (xy 233.6800 248.9200)) (stroke (width 0) (type default)))
(wire (pts (xy 93.9800 101.6000) (xy 109.2200 101.6000)) (stroke (width 0) (type default)))
(wire (pts (xy 93.9800 162.5600) (xy 193.0400 162.5600)) (stroke (width 0) (type default)))
(wire (pts (xy 106.6800 127.0000) (xy 106.6800 147.3200)) (stroke (width 0) (type default)))
(wire (pts (xy 106.6800 127.0000) (xy 114.3000 127.0000)) (stroke (width 0) (type default)))
(wire (pts (xy 106.6800 147.3200) (xy 106.6800 149.8600)) (stroke (width 0) (type default)))
(wire (pts (xy 106.6800 149.8600) (xy 106.6800 182.8800)) (stroke (width 0) (type default)))
(wire (pts (xy 106.6800 149.8600) (xy 114.3000 149.8600)) (stroke (width 0) (type default)))
(wire (pts (xy 106.6800 182.8800) (xy 203.2000 182.8800)) (stroke (width 0) (type default)))
(wire (pts (xy 109.2200 101.6000) (xy 109.2200 139.7000)) (stroke (width 0) (type default)))
(wire (pts (xy 109.2200 101.6000) (xy 111.7600 101.6000)) (stroke (width 0) (type default)))
(wire (pts (xy 109.2200 139.7000) (xy 114.3000 139.7000)) (stroke (width 0) (type default)))
(wire (pts (xy 111.7600 101.6000) (xy 111.7600 116.8400)) (stroke (width 0) (type default)))
(wire (pts (xy 111.7600 101.6000) (xy 162.5600 101.6000)) (stroke (width 0) (type default)))
(wire (pts (xy 111.7600 116.8400) (xy 114.3000 116.8400)) (stroke (width 0) (type default)))
(wire (pts (xy 134.6200 121.9200) (xy 172.7200 121.9200)) (stroke (width 0) (type default)))
(wire (pts (xy 134.6200 144.7800) (xy 139.7000 144.7800)) (stroke (width 0) (type default)))
(wire (pts (xy 139.7000 142.2400) (xy 139.7000 144.7800)) (stroke (width 0) (type default)))
(wire (pts (xy 139.7000 142.2400) (xy 182.8800 142.2400)) (stroke (width 0) (type default)))
(wire (pts (xy 162.5600 83.8200) (xy 162.5600 101.6000)) (stroke (width 0) (type default)))
(wire (pts (xy 162.5600 101.6000) (xy 233.6800 101.6000)) (stroke (width 0) (type default)))
(wire (pts (xy 172.7200 83.8200) (xy 172.7200 121.9200)) (stroke (width 0) (type default)))
(wire (pts (xy 172.7200 121.9200) (xy 251.4600 121.9200)) (stroke (width 0) (type default)))
(wire (pts (xy 182.8800 83.8200) (xy 182.8800 142.2400)) (stroke (width 0) (type default)))
(wire (pts (xy 182.8800 142.2400) (xy 261.6200 142.2400)) (stroke (width 0) (type default)))
(wire (pts (xy 193.0400 83.8200) (xy 193.0400 162.5600)) (stroke (width 0) (type default)))
(wire (pts (xy 193.0400 162.5600) (xy 271.7800 162.5600)) (stroke (width 0) (type default)))
(wire (pts (xy 203.2000 83.8200) (xy 203.2000 182.8800)) (stroke (width 0) (type default)))
(wire (pts (xy 203.2000 182.8800) (xy 281.9400 182.8800)) (stroke (width 0) (type default)))
(wire (pts (xy 233.6800 101.6000) (xy 233.6800 215.9000)) (stroke (width 0) (type default)))
(wire (pts (xy 233.6800 101.6000) (xy 241.3000 101.6000)) (stroke (width 0) (type default)))
(wire (pts (xy 233.6800 226.0600) (xy 233.6800 248.9200)) (stroke (width 0) (type default)))
(wire (pts (xy 233.6800 248.9200) (xy 284.4800 248.9200)) (stroke (width 0) (type default)))
(wire (pts (xy 241.3000 83.8200) (xy 241.3000 101.6000)) (stroke (width 0) (type default)))
(wire (pts (xy 241.3000 101.6000) (xy 284.4800 101.6000)) (stroke (width 0) (type default)))
(wire (pts (xy 251.4600 83.8200) (xy 251.4600 121.9200)) (stroke (width 0) (type default)))
(wire (pts (xy 251.4600 121.9200) (xy 330.2000 121.9200)) (stroke (width 0) (type default)))
(wire (pts (xy 261.6200 83.8200) (xy 261.6200 142.2400)) (stroke (width 0) (type default)))
(wire (pts (xy 261.6200 142.2400) (xy 340.3600 142.2400)) (stroke (width 0) (type default)))
(wire (pts (xy 271.7800 83.8200) (xy 271.7800 162.5600)) (stroke (width 0) (type default)))
(wire (pts (xy 271.7800 162.5600) (xy 350.5200 162.5600)) (stroke (width 0) (type default)))
(wire (pts (xy 281.9400 83.8200) (xy 281.9400 182.8800)) (stroke (width 0) (type default)))
(wire (pts (xy 281.9400 182.8800) (xy 335.2800 182.8800)) (stroke (width 0) (type default)))
(wire (pts (xy 284.4800 101.6000) (xy 284.4800 215.9000)) (stroke (width 0) (type default)))
(wire (pts (xy 284.4800 101.6000) (xy 320.0400 101.6000)) (stroke (width 0) (type default)))
(wire (pts (xy 284.4800 226.0600) (xy 284.4800 248.9200)) (stroke (width 0) (type default)))
(wire (pts (xy 284.4800 248.9200) (xy 381.0000 248.9200)) (stroke (width 0) (type default)))
(wire (pts (xy 320.0400 83.8200) (xy 320.0400 101.6000)) (stroke (width 0) (type default)))
(wire (pts (xy 320.0400 101.6000) (xy 381.0000 101.6000)) (stroke (width 0) (type default)))
(wire (pts (xy 330.2000 83.8200) (xy 330.2000 121.9200)) (stroke (width 0) (type default)))
(wire (pts (xy 335.2800 182.8800) (xy 335.2800 218.4400)) (stroke (width 0) (type default)))
(wire (pts (xy 335.2800 182.8800) (xy 360.6800 182.8800)) (stroke (width 0) (type default)))
(wire (pts (xy 340.3600 83.8200) (xy 340.3600 142.2400)) (stroke (width 0) (type default)))
(wire (pts (xy 350.5200 83.8200) (xy 350.5200 162.5600)) (stroke (width 0) (type default)))
(wire (pts (xy 350.5200 162.5600) (xy 363.2200 162.5600)) (stroke (width 0) (type default)))
(wire (pts (xy 360.6800 83.8200) (xy 360.6800 182.8800)) (stroke (width 0) (type default)))
(wire (pts (xy 360.6800 182.8800) (xy 381.0000 182.8800)) (stroke (width 0) (type default)))
(wire (pts (xy 363.2200 162.5600) (xy 363.2200 208.2800)) (stroke (width 0) (type default)))
(wire (pts (xy 381.0000 182.8800) (xy 381.0000 248.9200)) (stroke (width 0) (type default)))
(junction (at 66.04 101.6) (diameter 1.016) (color 0 0 0 0))
(junction (at 106.68 182.88) (diameter 1.016) (color 0 0 0 0))
(junction (at 233.68 248.92000000000002) (diameter 1.016) (color 0 0 0 0))
(junction (at 109.22 101.6) (diameter 1.016) (color 0 0 0 0))
(junction (at 193.04 162.56) (diameter 1.016) (color 0 0 0 0))
(junction (at 106.68 149.86) (diameter 1.016) (color 0 0 0 0))
(junction (at 203.2 182.88) (diameter 1.016) (color 0 0 0 0))
(junction (at 111.76 101.6) (diameter 1.016) (color 0 0 0 0))
(junction (at 162.56 101.6) (diameter 1.016) (color 0 0 0 0))
(junction (at 172.72 121.92) (diameter 1.016) (color 0 0 0 0))
(junction (at 182.88 142.24) (diameter 1.016) (color 0 0 0 0))
(junction (at 233.68 101.6) (diameter 1.016) (color 0 0 0 0))
(junction (at 251.46 121.92) (diameter 1.016) (color 0 0 0 0))
(junction (at 261.62 142.24) (diameter 1.016) (color 0 0 0 0))
(junction (at 271.78000000000003 162.56) (diameter 1.016) (color 0 0 0 0))
(junction (at 281.94 182.88) (diameter 1.016) (color 0 0 0 0))
(junction (at 241.3 101.6) (diameter 1.016) (color 0 0 0 0))
(junction (at 284.48 248.92000000000002) (diameter 1.016) (color 0 0 0 0))
(junction (at 284.48 101.6) (diameter 1.016) (color 0 0 0 0))
(junction (at 350.52 162.56) (diameter 1.016) (color 0 0 0 0))
(junction (at 335.28000000000003 182.88) (diameter 1.016) (color 0 0 0 0))
(junction (at 320.04 101.6) (diameter 1.016) (color 0 0 0 0))
(junction (at 360.68 182.88) (diameter 1.016) (color 0 0 0 0))
    (embedded_fonts no))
